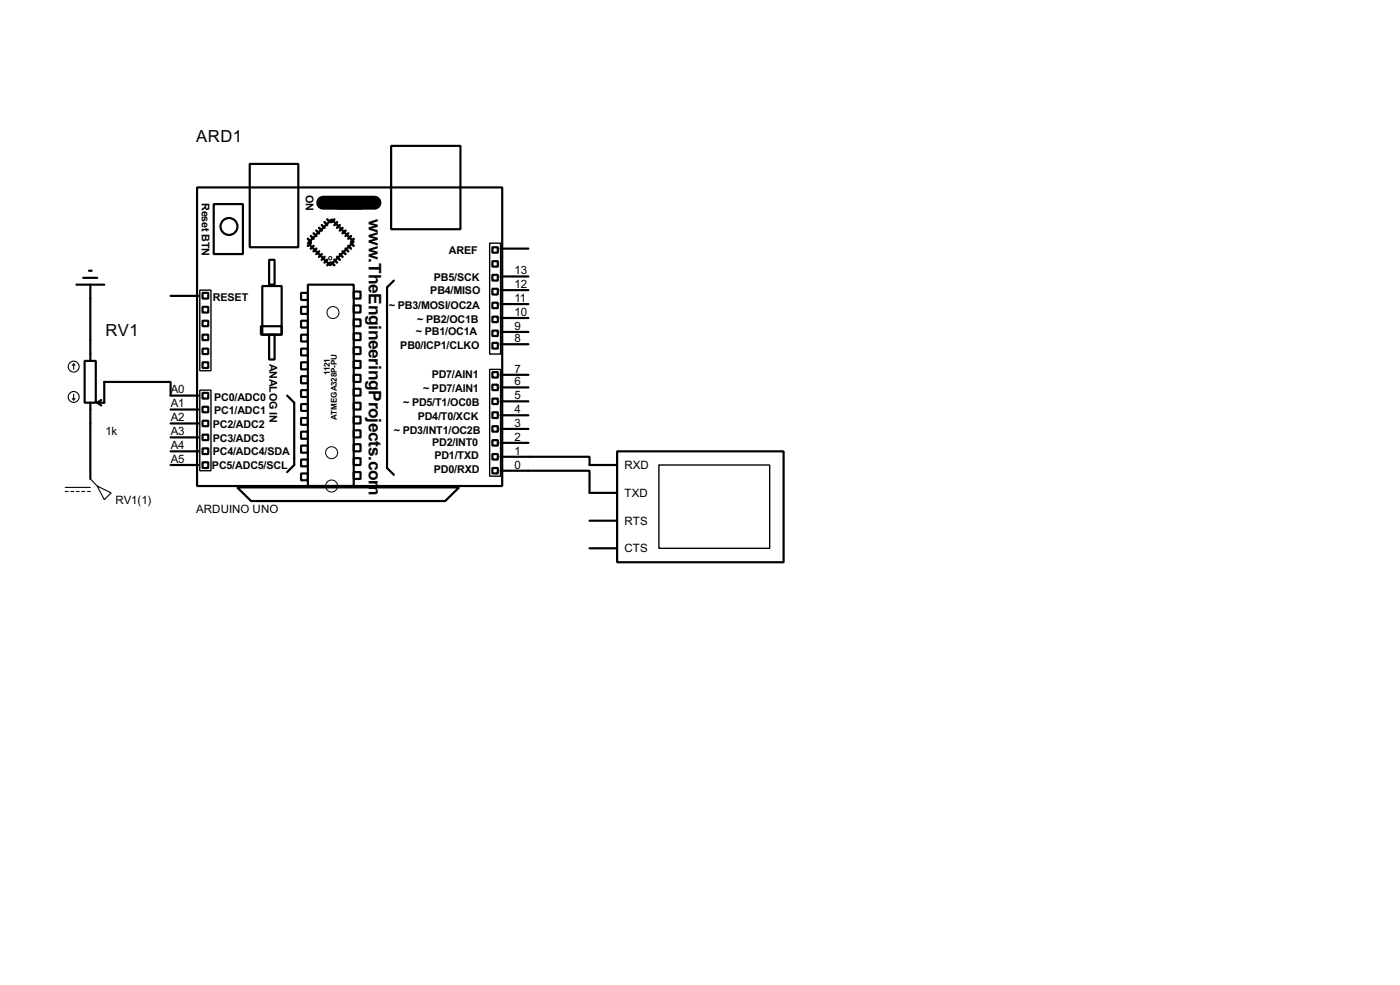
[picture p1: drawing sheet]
<svg xmlns="http://www.w3.org/2000/svg" width="256mm" height="180mm" viewBox="0 0 256 180" stroke-linecap="round" stroke-linejoin="round" font-family="sans-serif">
<g fill="none" stroke="#000" stroke-width=".4">
<path d="M36.1 34.3h55.9v54.7h-55.9zM39.2 37.4h5.3v9.1h-5.3zM45.8 30h8.9v15.3h-8.9zM61.8 36.1h4.5v2.1h-4.5zM71.7 26.7h12.7v15.3h-12.7zM14 52.1h5.1M15.3 50.9h2.5M16.3 49.6h.5M16.6 52.1v14M31.3 54.2h5.1M37.1 56.2h1.1v1h-1.1zM37.1 58.7h1.1v1h-1.1z"/>
<path d="M37.1 53.6h1.1v1.1h-1.1zM47.8 59.7h3.8v1.6h-3.8zM48.1 52.4h3.5v8.9h-3.5zM49.3 47.6h1v4.5h-1zM55.2 53.6h1.2v1.3h-1.2zM55.2 56.2h1.2v1.3h-1.2zM55.2 58.7h1.2v1.3h-1.2zM56.4 52.1h8.4v36.9h-8.4zM60.8 40.2l4 4.1-4.3 4.3-4.1-4.1zM64.8 53.4h1.3v1.3h-1.3zM64.8 55.9h1.3v1.3h-1.3zM64.8 58.5h1.3v1.2h-1.3z"/>
<path d="M72.2 51.4l-1.3 1.2v33.1l1.3 1.2M90.2 45.3h1v1h-1zM90.2 50.3h1v1.1h-1zM90.2 52.9h1v1h-1zM90.2 55.4h1v1h-1zM90.2 58h1v1h-1zM90.2 47.8h1v1h-1zM91.7 58.2h5.1M91.7 55.7h5.1M91.7 53.1h5.1M91.7 50.6h5.1M91.7 45.5h5.1"/>
<path d="M15.5 66.1h2.1v7.6h-2.1zM16.6 73.7v14M17.8 73.7l.8 .5M18.6 73.2l-.8 .5M31.3 77.5h5.1M31.3 75h5.1M36.4 72.4h-5.1v-2.5h-12.2v3.8h-1.3M37.1 61.3h1.1v1h-1.1zM37.1 66.3h1.1v1.1h-1.1zM37.1 63.8h1.1v1h-1.1zM37.1 71.9h1.1v1.1h-1.1zM37.1 74.5h1.1v1h-1.1z"/>
<path d="M37.1 77h1.1v1h-1.1zM37.1 79.6h1.1v1h-1.1zM49.3 61.3h1v4.5h-1zM52.6 72.4l1.3 1.3v11.4l-1.3 1.3M55.2 61.3h1.2v1.2h-1.2zM55.2 63.8h1.2v1.3h-1.2zM55.2 66.3h1.2v1.3h-1.2zM55.2 68.9h1.2v1.3h-1.2zM55.2 71.4h1.2v1.3h-1.2zM55.2 74h1.2v1.2h-1.2zM55.2 76.5h1.2v1.3h-1.2zM55.2 79h1.2v1.3h-1.2z"/>
<path d="M64.8 61h1.3v1.3h-1.3zM64.8 63.6h1.3v1.2h-1.3zM64.8 66.1h1.3v1.3h-1.3zM64.8 68.6h1.3v1.3h-1.3zM64.8 71.2h1.3v1.2h-1.3zM64.8 73.7h1.3v1.3h-1.3zM64.8 76.3h1.3v1.2h-1.3zM64.8 78.8h1.3v1.3h-1.3zM90.2 60.5h1v1h-1zM90.2 62.8h1v1h-1zM90.2 68.1h1v1h-1zM90.2 70.4h1v1h-1z"/>
<path d="M90.2 73h1v1h-1zM90.2 75.5h1v1h-1zM90.2 78h1v1h-1zM91.7 78.5h5.1M91.7 76h5.1M91.7 73.5h5.1M91.7 70.9h5.1M91.7 68.6h5.1M91.7 63h5.1M91.7 60.8h5.1M31.3 85.1h5.1M31.3 82.6h5.1"/>
<path d="M31.3 80.1h5.1M37.1 82.1h1.1v1h-1.1zM37.1 84.6h1.1v1.1h-1.1zM43.5 89.2h40.6l-2.5 2.5h-35.6zM55.2 81.6h1.2v1.3h-1.2zM55.2 84.1h1.2v1.3h-1.2zM55.2 86.7h1.2v1.2h-1.2zM64.8 81.3h1.3v1.3h-1.3zM64.8 83.9h1.3v1.2h-1.3zM64.8 86.4h1.3v1.3h-1.3zM90.2 80.6h1v1h-1zM90.2 83.1h1v1h-1z"/>
<path d="M90.2 85.7h1v1h-1zM91.7 83.6h16.3v1.5h5.1M91.7 86.2h16.3v4h5.1M91.7 81.1h5.1M108 95.3h5.1M113.1 82.6h30.5v20.3h-30.5zM108 100.4h5.1"/>
<circle cx="41.9" cy="41.5" r="1.55"/>
</g>
<path d="M59.2 37.1h9.4" fill="none" stroke="#000" stroke-width="2.6"/>
<g fill="none" stroke="#000" stroke-width=".45">
<path d="M56.4 43.7l.6 .6M57 43.2l.5 .5M57 44.5l-.6 .5M57.5 42.7l.5 .5M57.5 45l-.5 .5M58 42.2l.5 .5M58 45.5l-.5 .5M58.5 41.7l.5 .5M58.5 46l-.5 .5M59 41.2l.5 .5M59 46.5l-.5 .5M59.5 40.7l.5 .5"/>
<path d="M59.5 47l-.5 .6M60 40.2l.5 .5M60 47.6l-.5 .5M60.5 48.1l-.5 .5M60.8 48.1l.5 .5M61.3 47.6l.5 .5M61.3 40.2l-.5 .5M61.8 47l.5 .6M61.8 40.7l-.5 .5M62.3 46.5l.5 .5M62.3 41.2l-.5 .5M62.8 46l.5 .5"/>
<path d="M62.8 41.7l-.5 .5M63.3 45.5l.5 .5M63.3 42.2l-.5 .5M63.8 45l.5 .5M63.8 42.7l-.5 .5M64.3 44.5l.5 .5M64.3 43.2l-.5 .5M64.8 43.7l-.5 .6"/>
</g>
<g fill="none" stroke="#000" stroke-width=".18">
<circle cx="60.5" cy="47.3" r=".3"/>
<circle cx="61" cy="57.2" r="1.1"/>
<circle cx="60.7" cy="82.9" r="1.1"/>
<circle cx="60.7" cy="89" r="1.1"/>
</g>
<path d="M36.6 53.1h2.1v14.8h-2.1zM89.7 44.5h2v20.3h-2zM36.6 71.4h2.1v14.8h-2.1zM89.7 67.6h2v19.6h-2zM120.7 85.1h20.3v15.3h-20.3z" fill="none" stroke="#000" stroke-width=".25"/>
<g fill="none" stroke="#000" stroke-width=".2">
<path d="M13.3 73l.2 .2M13.5 66.6l-.2 .3M13.5 66.6l.3 .3M13.5 66.6v1M13.5 72.2v1M13.8 73l-.3 .2M12 90h.5M12 89.2h4.6M13 90h.5M14 90h.5M15 90h.5M16.1 90h.5"/>
<path d="M16.6 87.7l1.2 1.3M17.8 89l2.6 1.2-1.3 1.3z"/>
<circle cx="13.5" cy="67.1" r="1"/>
<circle cx="13.5" cy="72.7" r="1"/>
</g>
<g font-size="3.6">
<text x="67.6" y="40.1" transform="rotate(90 67.6 40.1)">w</text>
<text x="67.6" y="47.3" transform="rotate(90 67.6 47.3)">.TheEngineeringProjects.com</text>
</g>
<g font-size="3.4">
<text x="36" y="25.9">ARD1</text>
<text x="19.4" y="61.4">RV1</text>
</g>
<g font-size="2.4">
<text x="94.3" y="52.7">12</text>
<text x="94.3" y="50.2">13</text>
<text x="94.3" y="57.8">10</text>
<text x="94.3" y="55.3">11</text>
<text x="94.3" y="62.6">8</text>
<text x="94.3" y="60.3">9</text>
<text x="31.3" y="72">A0</text>
<text x="94.3" y="70.5">6</text>
<text x="94.3" y="68.2">7</text>
<text x="31.3" y="77.1">A2</text>
<text x="31.3" y="74.6">A1</text>
<text x="94.3" y="75.6">4</text>
<text x="94.3" y="73">5</text>
<text x="19.3" y="79.6">1k</text>
<text x="31.3" y="82.2">A4</text>
<text x="31.3" y="79.7">A3</text>
<text x="94.3" y="83.2">1</text>
<text x="94.3" y="80.7">2</text>
<text x="94.3" y="78.1">3</text>
<text x="31.3" y="84.7">A5</text>
<text x="94.3" y="85.7">0</text>
<text x="114.4" y="85.8">RXD</text>
<text x="21.1" y="92.2">RV1(1)</text>
<text x="35.9" y="93.8">ARDUINO UNO</text>
<text x="114.4" y="90.9">TXD</text>
<text x="114.4" y="96">RTS</text>
<text x="114.4" y="101.1">CTS</text>
</g>
<g font-size="2.2">
<text x="56" y="35.7" transform="rotate(90 56 35.7)">ON</text>
<text x="37" y="37.2" transform="rotate(90 37 37.2)">Reset BTN</text>
<text x="82.2" y="46.4">AREF</text>
<text x="78.8" y="53.8">PB4/MISO</text>
<text x="79.5" y="51.5">PB5/SCK</text>
<text x="39" y="55">RESET</text>
<text x="71.3" y="56.6">~ PB3/MOSI/OC2A</text>
<text x="76.5" y="59.1">~ PB2/OC1B</text>
<text x="73.3" y="64">PB0/ICP1/CLKO</text>
<text x="76.2" y="61.4">~ PB1/OC1A</text>
<text x="49.4" y="66.5" transform="rotate(90 49.4 66.5)">ANALOG IN</text>
<text x="77.5" y="71.8">~ PD7/AIN1</text>
<text x="79.1" y="69.3">PD7/AIN1</text>
<text x="39.2" y="75.8">PC1/ADC1</text>
<text x="39.2" y="73.3">PC0/ADC0</text>
<text x="73.9" y="74.4">~ PD5/T1/OC0B</text>
<text x="76.5" y="76.9">PD4/T0/XCK</text>
<text x="39" y="83.3">PC4/ADC4/SDA</text>
<text x="39" y="81">PC3/ADC3</text>
<text x="39" y="78.4">PC2/ADC2</text>
<text x="72.2" y="79.4">~ PD3/INT1/OC2B</text>
<text x="79.2" y="81.7">PD2/INT0</text>
<text x="79.6" y="84">PD1/TXD</text>
<text x="38.8" y="85.7">PC5/ADC5/SCL</text>
<text x="79.5" y="86.6">PD0/RXD</text>
</g>
<g font-size="1.7">
<text x="60.4" y="68.7" transform="rotate(-90 60.4 68.7)">1121</text>
<text x="61.7" y="76.9" transform="rotate(-90 61.7 76.9)">ATMEGA328P-PU</text>
</g>
</svg>
